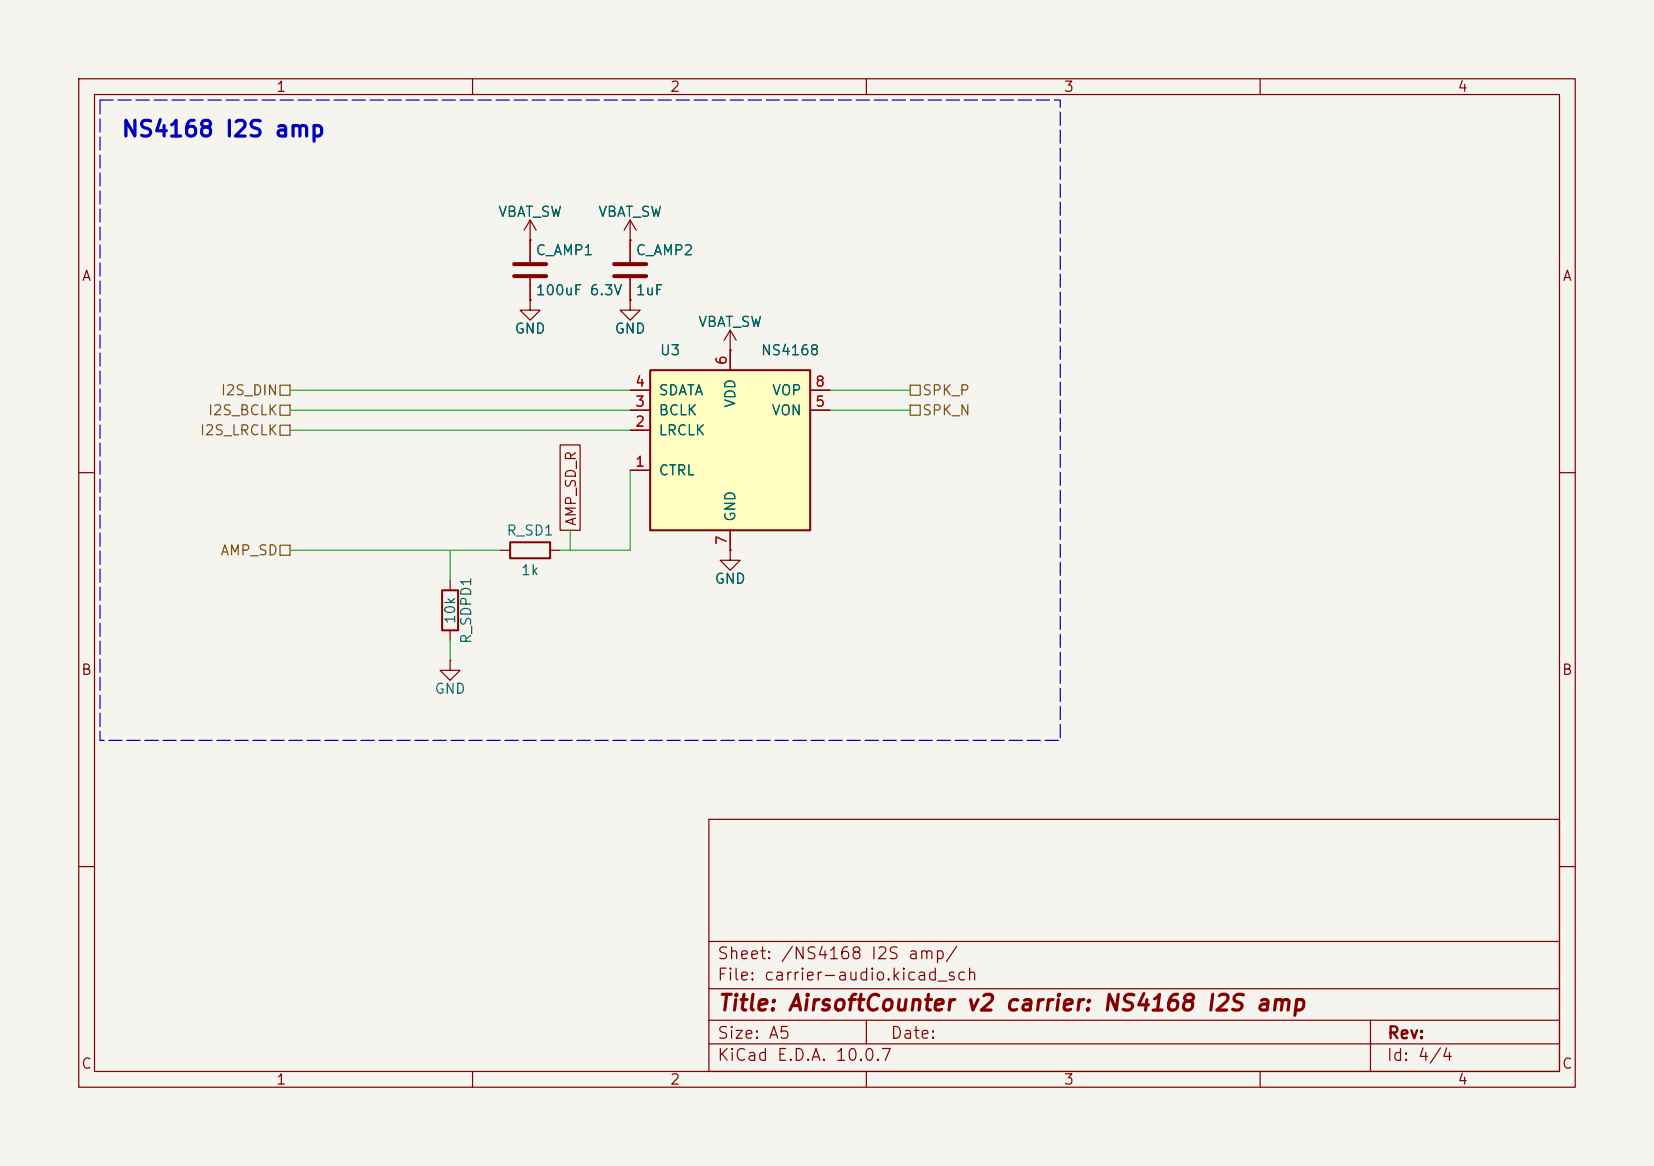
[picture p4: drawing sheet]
(kicad_sch
 (version 20260306)
 (generator "eeschema")
 (generator_version "10.0")
 (paper "A5")
 (title_block
  (title "AirsoftCounter v2 carrier: NS4168 I2S amp"))
 (lib_symbols
  (symbol "Device:C"
   (pin_numbers (hide yes))
   (pin_names
    (offset 0.254)) (exclude_from_sim no) (in_bom yes) (on_board yes)
   (in_pos_files yes)
   (duplicate_pin_numbers_are_jumpers no)
   (property "Reference" "C" (at 0.635 2.54 0) (show_name no) (do_not_autoplace no) (effects (font (size 1.27 1.27)) (justify left)))
   (property "Value" "C" (at 0.635 -2.54 0) (show_name no) (do_not_autoplace no) (effects (font (size 1.27 1.27)) (justify left)))
   (property "Footprint" "" (at 0.9652 -3.81 0) (show_name no) (do_not_autoplace no) (hide yes) (effects (font (size 1.27 1.27))))
   (property "Datasheet" "" (at 0 0 0) (show_name no) (do_not_autoplace no) (hide yes) (effects (font (size 1.27 1.27))))
   (property "Description" "Unpolarized capacitor" (at 0 0 0) (show_name no) (do_not_autoplace no) (hide yes) (effects (font (size 1.27 1.27))))
   (symbol "C_0_1"
    (polyline (pts (xy -2.032 0.762) (xy 2.032 0.762)) (stroke (width 0.508) (type default)) (fill (type none)))
    (polyline (pts (xy -2.032 -0.762) (xy 2.032 -0.762)) (stroke (width 0.508) (type default)) (fill (type none))))
   (symbol "C_1_1"
    (pin passive line (at 0 3.81 270) (length 2.794) (name "" (effects (font (size 1.27 1.27)))) (number "1" (effects (font (size 1.27 1.27)))))
    (pin passive line (at 0 -3.81 90) (length 2.794) (name "" (effects (font (size 1.27 1.27)))) (number "2" (effects (font (size 1.27 1.27))))))
   (embedded_fonts no))
  (symbol "Device:R"
   (pin_numbers (hide yes))
   (pin_names
    (offset 0)) (exclude_from_sim no) (in_bom yes) (on_board yes)
   (in_pos_files yes)
   (duplicate_pin_numbers_are_jumpers no)
   (property "Reference" "R" (at 2.032 0 90) (show_name no) (do_not_autoplace no) (effects (font (size 1.27 1.27))))
   (property "Value" "R" (at 0 0 90) (show_name no) (do_not_autoplace no) (effects (font (size 1.27 1.27))))
   (property "Footprint" "" (at -1.778 0 90) (show_name no) (do_not_autoplace no) (hide yes) (effects (font (size 1.27 1.27))))
   (property "Datasheet" "" (at 0 0 0) (show_name no) (do_not_autoplace no) (hide yes) (effects (font (size 1.27 1.27))))
   (property "Description" "Resistor" (at 0 0 0) (show_name no) (do_not_autoplace no) (hide yes) (effects (font (size 1.27 1.27))))
   (symbol "R_0_1"
    (rectangle (start -1.016 -2.54) (end 1.016 2.54) (stroke (width 0.254) (type default)) (fill (type none))))
   (symbol "R_1_1"
    (pin passive line (at 0 3.81 270) (length 1.27) (name "" (effects (font (size 1.27 1.27)))) (number "1" (effects (font (size 1.27 1.27)))))
    (pin passive line (at 0 -3.81 90) (length 1.27) (name "" (effects (font (size 1.27 1.27)))) (number "2" (effects (font (size 1.27 1.27))))))
   (embedded_fonts no))
  (symbol "local:NS4168"
   (pin_names
    (offset 1.016)) (exclude_from_sim no) (in_bom yes) (on_board yes)
   (in_pos_files yes)
   (duplicate_pin_numbers_are_jumpers no)
   (property "Reference" "U" (at -7.62 12.7 0) (show_name no) (do_not_autoplace no) (effects (font (size 1.27 1.27))))
   (property "Value" "NS4168" (at 7.62 12.7 0) (show_name no) (do_not_autoplace no) (effects (font (size 1.27 1.27))))
   (property "Footprint" "Package_SO:HSOP-8-1EP_3.9x4.9mm_P1.27mm_EP2.3x2.3mm_ThermalVias" (at 0 0 0) (show_name no) (do_not_autoplace no) (hide yes) (effects (font (size 1.27 1.27))))
   (property "Datasheet" "https://www.lcsc.com/datasheet/C910588.pdf" (at 0 0 0) (show_name no) (do_not_autoplace no) (hide yes) (effects (font (size 1.27 1.27))))
   (property "Description" "I2S mono class-D amp, 2.5 W, eSOP-8; CTRL: <0.4 V off, 0.9-1.15 V left, >1.5 V right" (at 0 0 0) (show_name no) (do_not_autoplace no) (hide yes) (effects (font (size 1.27 1.27))))
   (symbol "NS4168_0_1"
    (rectangle (start -10.16 10.16) (end 10.16 -10.16) (stroke (width 0.254) (type default)) (fill (type background))))
   (symbol "NS4168_1_1"
    (pin input line (at -12.7 -2.54 0) (length 2.54) (name "CTRL" (effects (font (size 1.27 1.27)))) (number "1" (effects (font (size 1.27 1.27)))))
    (pin input line (at -12.7 2.54 0) (length 2.54) (name "LRCLK" (effects (font (size 1.27 1.27)))) (number "2" (effects (font (size 1.27 1.27)))))
    (pin input line (at -12.7 5.08 0) (length 2.54) (name "BCLK" (effects (font (size 1.27 1.27)))) (number "3" (effects (font (size 1.27 1.27)))))
    (pin input line (at -12.7 7.62 0) (length 2.54) (name "SDATA" (effects (font (size 1.27 1.27)))) (number "4" (effects (font (size 1.27 1.27)))))
    (pin output line (at 12.7 5.08 180) (length 2.54) (name "VON" (effects (font (size 1.27 1.27)))) (number "5" (effects (font (size 1.27 1.27)))))
    (pin power_in line (at 0 12.7 270) (length 2.54) (name "VDD" (effects (font (size 1.27 1.27)))) (number "6" (effects (font (size 1.27 1.27)))))
    (pin power_in line (at 0 -12.7 90) (length 2.54) (name "GND" (effects (font (size 1.27 1.27)))) (number "7" (effects (font (size 1.27 1.27)))))
    (pin output line (at 12.7 7.62 180) (length 2.54) (name "VOP" (effects (font (size 1.27 1.27)))) (number "8" (effects (font (size 1.27 1.27)))))
    (pin passive line (at 0 -12.7 90) (length 2.54) (hide yes) (name "EP" (effects (font (size 1.27 1.27)))) (number "9" (effects (font (size 1.27 1.27))))))
   (embedded_fonts no))
  (symbol "power:+BATT"
   (power global)
   (pin_numbers (hide yes))
   (pin_names
    (offset 0) (hide yes)) (exclude_from_sim no) (in_bom yes) (on_board yes)
   (in_pos_files yes)
   (duplicate_pin_numbers_are_jumpers no)
   (property "Reference" "#PWR" (at 0 -3.81 0) (show_name no) (do_not_autoplace no) (hide yes) (effects (font (size 1.27 1.27))))
   (property "Value" "+BATT" (at 0 3.556 0) (show_name no) (do_not_autoplace no) (effects (font (size 1.27 1.27))))
   (property "Footprint" "" (at 0 0 0) (show_name no) (do_not_autoplace no) (hide yes) (effects (font (size 1.27 1.27))))
   (property "Datasheet" "" (at 0 0 0) (show_name no) (do_not_autoplace no) (hide yes) (effects (font (size 1.27 1.27))))
   (property "Description" "Power symbol creates a global label with name \"+BATT\"" (at 0 0 0) (show_name no) (do_not_autoplace no) (hide yes) (effects (font (size 1.27 1.27))))
   (symbol "+BATT_0_1"
    (polyline (pts (xy -0.762 1.27) (xy 0 2.54)) (stroke (width 0) (type default)) (fill (type none)))
    (polyline (pts (xy 0 2.54) (xy 0.762 1.27)) (stroke (width 0) (type default)) (fill (type none)))
    (polyline (pts (xy 0 0) (xy 0 2.54)) (stroke (width 0) (type default)) (fill (type none))))
   (symbol "+BATT_1_1"
    (pin power_in line (at 0 0 90) (length 0) (name "" (effects (font (size 1.27 1.27)))) (number "1" (effects (font (size 1.27 1.27))))))
   (embedded_fonts no))
  (symbol "power:GND"
   (power global)
   (pin_numbers (hide yes))
   (pin_names
    (offset 0) (hide yes)) (exclude_from_sim no) (in_bom yes) (on_board yes)
   (in_pos_files yes)
   (duplicate_pin_numbers_are_jumpers no)
   (property "Reference" "#PWR" (at 0 -6.35 0) (show_name no) (do_not_autoplace no) (hide yes) (effects (font (size 1.27 1.27))))
   (property "Value" "GND" (at 0 -3.81 0) (show_name no) (do_not_autoplace no) (effects (font (size 1.27 1.27))))
   (property "Footprint" "" (at 0 0 0) (show_name no) (do_not_autoplace no) (hide yes) (effects (font (size 1.27 1.27))))
   (property "Datasheet" "" (at 0 0 0) (show_name no) (do_not_autoplace no) (hide yes) (effects (font (size 1.27 1.27))))
   (property "Description" "Power symbol creates a global label with name \"GND\" , ground" (at 0 0 0) (show_name no) (do_not_autoplace no) (hide yes) (effects (font (size 1.27 1.27))))
   (symbol "GND_0_1"
    (polyline (pts (xy 0 0) (xy 0 -1.27) (xy 1.27 -1.27) (xy 0 -2.54) (xy -1.27 -1.27) (xy 0 -1.27)) (stroke (width 0) (type default)) (fill (type none))))
   (symbol "GND_1_1"
    (pin power_in line (at 0 0 270) (length 0) (name "" (effects (font (size 1.27 1.27)))) (number "1" (effects (font (size 1.27 1.27))))))
   (embedded_fonts no)))
 (rectangle
  (start 12.7 12.7)
  (end 134.62 93.98)
  (stroke (width 0) (type dash))
  (fill (type none)))
 (text "NS4168 I2S amp"
  (exclude_from_sim no)
  (at 15.24 17.78 0)
  (effects (font (size 2 2)
    (bold yes)) (justify left bottom)))
 (junction
  (at 72.39 69.85)
  (diameter 0)
  (color 0 0 0 0))
 (junction
  (at 57.15 69.85)
  (diameter 0)
  (color 0 0 0 0))
 (wire
  (pts (xy 80.01 59.69) (xy 80.01 69.85))
  (stroke (width 0) (type default)))
 (wire
  (pts (xy 36.83 49.53) (xy 80.01 49.53))
  (stroke (width 0) (type default)))
 (wire
  (pts (xy 105.41 49.53) (xy 115.57 49.53))
  (stroke (width 0) (type default)))
 (wire
  (pts (xy 72.39 69.85) (xy 80.01 69.85))
  (stroke (width 0) (type default)))
 (wire
  (pts (xy 72.39 67.31) (xy 72.39 69.85))
  (stroke (width 0) (type default)))
 (wire
  (pts (xy 105.41 52.07) (xy 115.57 52.07))
  (stroke (width 0) (type default)))
 (wire
  (pts (xy 36.83 54.61) (xy 80.01 54.61))
  (stroke (width 0) (type default)))
 (wire
  (pts (xy 57.15 69.85) (xy 57.15 73.66))
  (stroke (width 0) (type default)))
 (wire
  (pts (xy 57.15 69.85) (xy 63.5 69.85))
  (stroke (width 0) (type default)))
 (wire
  (pts (xy 36.83 52.07) (xy 80.01 52.07))
  (stroke (width 0) (type default)))
 (wire
  (pts (xy 71.12 69.85) (xy 72.39 69.85))
  (stroke (width 0) (type default)))
 (wire
  (pts (xy 57.15 81.28) (xy 57.15 83.82))
  (stroke (width 0) (type default)))
 (wire
  (pts (xy 36.83 69.85) (xy 57.15 69.85))
  (stroke (width 0) (type default)))
 (global_label "AMP_SD_R"
  (shape passive)
  (at 72.39 67.31 90)
  (fields_autoplaced yes)
  (effects (font (size 1.27 1.27)) (justify left))
  (property "Intersheetrefs" "${INTERSHEET_REFS}" (at 72.39 67.31 0) (hide yes) (show_name no) (do_not_autoplace no) (effects (font (size 1.27 1.27)))))
 (hierarchical_label "I2S_LRCLK"
  (shape passive)
  (at 36.83 54.61 180)
  (effects (font (size 1.27 1.27)) (justify right)))
 (hierarchical_label "SPK_N"
  (shape passive)
  (at 115.57 52.07 0)
  (effects (font (size 1.27 1.27)) (justify left)))
 (hierarchical_label "I2S_DIN"
  (shape passive)
  (at 36.83 49.53 180)
  (effects (font (size 1.27 1.27)) (justify right)))
 (hierarchical_label "SPK_P"
  (shape passive)
  (at 115.57 49.53 0)
  (effects (font (size 1.27 1.27)) (justify left)))
 (hierarchical_label "I2S_BCLK"
  (shape passive)
  (at 36.83 52.07 180)
  (effects (font (size 1.27 1.27)) (justify right)))
 (hierarchical_label "AMP_SD"
  (shape passive)
  (at 36.83 69.85 180)
  (effects (font (size 1.27 1.27)) (justify right)))
 (symbol
  (lib_id "power:GND")
  (at 57.15 83.82 0)
  (unit 1)
  (body_style 1)
  (exclude_from_sim no)
  (in_bom no)
  (on_board no)
  (in_pos_files yes)
  (dnp no)
  (property "Reference" "#PWR19" (at 57.15 83.82 0) (hide yes) (show_name no) (do_not_autoplace no) (effects (font (size 1.27 1.27))))
  (property "Value" "GND" (at 57.15 87.42 0) (show_name no) (do_not_autoplace no) (effects (font (size 1.27 1.27))))
  (property "Footprint" "" (at 57.15 83.82 0) (hide yes) (show_name no) (do_not_autoplace no) (effects (font (size 1.27 1.27))))
  (property "Datasheet" "" (at 57.15 83.82 0) (hide yes) (show_name no) (do_not_autoplace no) (effects (font (size 1.27 1.27))))
  (property "Description" "" (at 57.15 83.82 0) (hide yes) (show_name no) (do_not_autoplace no) (effects (font (size 1.27 1.27))))
  (pin "1"))
 (symbol
  (lib_id "Device:C")
  (at 80.01 34.29 0)
  (unit 1)
  (body_style 1)
  (exclude_from_sim no)
  (in_bom yes)
  (on_board yes)
  (in_pos_files yes)
  (dnp no)
  (property "Reference" "C_AMP2" (at 80.645 31.75 0) (show_name no) (do_not_autoplace no) (effects (font (size 1.27 1.27)) (justify left)))
  (property "Value" "1uF" (at 80.645 36.83 0) (show_name no) (do_not_autoplace no) (effects (font (size 1.27 1.27)) (justify left)))
  (property "Footprint" "Capacitor_SMD:C_0805_2012Metric_Pad1.18x1.45mm_HandSolder" (at 80.9752 38.1 0) (hide yes) (show_name no) (do_not_autoplace no) (effects (font (size 1.27 1.27))))
  (property "Datasheet" "" (at 80.01 34.29 0) (hide yes) (show_name no) (do_not_autoplace no) (effects (font (size 1.27 1.27))))
  (property "Description" "Unpolarized capacitor" (at 80.01 34.29 0) (hide yes) (show_name no) (do_not_autoplace no) (effects (font (size 1.27 1.27))))
  (pin "1")
  (pin "2"))
 (symbol
  (lib_id "power:+BATT")
  (at 80.01 30.48 0)
  (unit 1)
  (body_style 1)
  (exclude_from_sim no)
  (in_bom no)
  (on_board no)
  (in_pos_files yes)
  (dnp no)
  (property "Reference" "#PWR21" (at 80.01 30.48 0) (hide yes) (show_name no) (do_not_autoplace no) (effects (font (size 1.27 1.27))))
  (property "Value" "VBAT_SW" (at 80.01 26.88 0) (show_name no) (do_not_autoplace no) (effects (font (size 1.27 1.27))))
  (property "Footprint" "" (at 80.01 30.48 0) (hide yes) (show_name no) (do_not_autoplace no) (effects (font (size 1.27 1.27))))
  (property "Datasheet" "" (at 80.01 30.48 0) (hide yes) (show_name no) (do_not_autoplace no) (effects (font (size 1.27 1.27))))
  (property "Description" "" (at 80.01 30.48 0) (hide yes) (show_name no) (do_not_autoplace no) (effects (font (size 1.27 1.27))))
  (pin "1"))
 (symbol
  (lib_id "power:GND")
  (at 80.01 38.1 0)
  (unit 1)
  (body_style 1)
  (exclude_from_sim no)
  (in_bom no)
  (on_board no)
  (in_pos_files yes)
  (dnp no)
  (property "Reference" "#PWR17" (at 80.01 38.1 0) (hide yes) (show_name no) (do_not_autoplace no) (effects (font (size 1.27 1.27))))
  (property "Value" "GND" (at 80.01 41.7 0) (show_name no) (do_not_autoplace no) (effects (font (size 1.27 1.27))))
  (property "Footprint" "" (at 80.01 38.1 0) (hide yes) (show_name no) (do_not_autoplace no) (effects (font (size 1.27 1.27))))
  (property "Datasheet" "" (at 80.01 38.1 0) (hide yes) (show_name no) (do_not_autoplace no) (effects (font (size 1.27 1.27))))
  (property "Description" "" (at 80.01 38.1 0) (hide yes) (show_name no) (do_not_autoplace no) (effects (font (size 1.27 1.27))))
  (pin "1"))
 (symbol
  (lib_id "Device:R")
  (at 57.15 77.47 0)
  (unit 1)
  (body_style 1)
  (exclude_from_sim no)
  (in_bom yes)
  (on_board yes)
  (in_pos_files yes)
  (dnp no)
  (property "Reference" "R_SDPD1" (at 59.182 77.47 90) (show_name no) (do_not_autoplace no) (effects (font (size 1.27 1.27))))
  (property "Value" "10k" (at 57.15 77.47 90) (show_name no) (do_not_autoplace no) (effects (font (size 1.27 1.27))))
  (property "Footprint" "Resistor_SMD:R_0805_2012Metric_Pad1.20x1.40mm_HandSolder" (at 55.372 77.47 90) (hide yes) (show_name no) (do_not_autoplace no) (effects (font (size 1.27 1.27))))
  (property "Datasheet" "" (at 57.15 77.47 0) (hide yes) (show_name no) (do_not_autoplace no) (effects (font (size 1.27 1.27))))
  (property "Description" "Resistor" (at 57.15 77.47 0) (hide yes) (show_name no) (do_not_autoplace no) (effects (font (size 1.27 1.27))))
  (pin "1")
  (pin "2"))
 (symbol
  (lib_id "Device:R")
  (at 67.31 69.85 90)
  (unit 1)
  (body_style 1)
  (exclude_from_sim no)
  (in_bom yes)
  (on_board yes)
  (in_pos_files yes)
  (dnp no)
  (property "Reference" "R_SD1" (at 67.31 67.334 270) (show_name no) (do_not_autoplace no) (effects (font (size 1.27 1.27))))
  (property "Value" "1k" (at 67.31 72.366 270) (show_name no) (do_not_autoplace no) (effects (font (size 1.27 1.27))))
  (property "Footprint" "Resistor_SMD:R_0805_2012Metric_Pad1.20x1.40mm_HandSolder" (at 67.31 71.628 90) (hide yes) (show_name no) (do_not_autoplace no) (effects (font (size 1.27 1.27))))
  (property "Datasheet" "" (at 67.31 69.85 0) (hide yes) (show_name no) (do_not_autoplace no) (effects (font (size 1.27 1.27))))
  (property "Description" "Resistor" (at 67.31 69.85 0) (hide yes) (show_name no) (do_not_autoplace no) (effects (font (size 1.27 1.27))))
  (pin "1")
  (pin "2"))
 (symbol
  (lib_id "power:+BATT")
  (at 92.71 44.45 0)
  (unit 1)
  (body_style 1)
  (exclude_from_sim no)
  (in_bom no)
  (on_board no)
  (in_pos_files yes)
  (dnp no)
  (property "Reference" "#PWR22" (at 92.71 44.45 0) (hide yes) (show_name no) (do_not_autoplace no) (effects (font (size 1.27 1.27))))
  (property "Value" "VBAT_SW" (at 92.71 40.85 0) (show_name no) (do_not_autoplace no) (effects (font (size 1.27 1.27))))
  (property "Footprint" "" (at 92.71 44.45 0) (hide yes) (show_name no) (do_not_autoplace no) (effects (font (size 1.27 1.27))))
  (property "Datasheet" "" (at 92.71 44.45 0) (hide yes) (show_name no) (do_not_autoplace no) (effects (font (size 1.27 1.27))))
  (property "Description" "" (at 92.71 44.45 0) (hide yes) (show_name no) (do_not_autoplace no) (effects (font (size 1.27 1.27))))
  (pin "1"))
 (symbol
  (lib_id "power:GND")
  (at 67.31 38.1 0)
  (unit 1)
  (body_style 1)
  (exclude_from_sim no)
  (in_bom no)
  (on_board no)
  (in_pos_files yes)
  (dnp no)
  (property "Reference" "#PWR16" (at 67.31 38.1 0) (hide yes) (show_name no) (do_not_autoplace no) (effects (font (size 1.27 1.27))))
  (property "Value" "GND" (at 67.31 41.7 0) (show_name no) (do_not_autoplace no) (effects (font (size 1.27 1.27))))
  (property "Footprint" "" (at 67.31 38.1 0) (hide yes) (show_name no) (do_not_autoplace no) (effects (font (size 1.27 1.27))))
  (property "Datasheet" "" (at 67.31 38.1 0) (hide yes) (show_name no) (do_not_autoplace no) (effects (font (size 1.27 1.27))))
  (property "Description" "" (at 67.31 38.1 0) (hide yes) (show_name no) (do_not_autoplace no) (effects (font (size 1.27 1.27))))
  (pin "1"))
 (symbol
  (lib_id "power:+BATT")
  (at 67.31 30.48 0)
  (unit 1)
  (body_style 1)
  (exclude_from_sim no)
  (in_bom no)
  (on_board no)
  (in_pos_files yes)
  (dnp no)
  (property "Reference" "#PWR20" (at 67.31 30.48 0) (hide yes) (show_name no) (do_not_autoplace no) (effects (font (size 1.27 1.27))))
  (property "Value" "VBAT_SW" (at 67.31 26.88 0) (show_name no) (do_not_autoplace no) (effects (font (size 1.27 1.27))))
  (property "Footprint" "" (at 67.31 30.48 0) (hide yes) (show_name no) (do_not_autoplace no) (effects (font (size 1.27 1.27))))
  (property "Datasheet" "" (at 67.31 30.48 0) (hide yes) (show_name no) (do_not_autoplace no) (effects (font (size 1.27 1.27))))
  (property "Description" "" (at 67.31 30.48 0) (hide yes) (show_name no) (do_not_autoplace no) (effects (font (size 1.27 1.27))))
  (pin "1"))
 (symbol
  (lib_id "power:GND")
  (at 92.71 69.85 0)
  (unit 1)
  (body_style 1)
  (exclude_from_sim no)
  (in_bom no)
  (on_board no)
  (in_pos_files yes)
  (dnp no)
  (property "Reference" "#PWR18" (at 92.71 69.85 0) (hide yes) (show_name no) (do_not_autoplace no) (effects (font (size 1.27 1.27))))
  (property "Value" "GND" (at 92.71 73.45 0) (show_name no) (do_not_autoplace no) (effects (font (size 1.27 1.27))))
  (property "Footprint" "" (at 92.71 69.85 0) (hide yes) (show_name no) (do_not_autoplace no) (effects (font (size 1.27 1.27))))
  (property "Datasheet" "" (at 92.71 69.85 0) (hide yes) (show_name no) (do_not_autoplace no) (effects (font (size 1.27 1.27))))
  (property "Description" "" (at 92.71 69.85 0) (hide yes) (show_name no) (do_not_autoplace no) (effects (font (size 1.27 1.27))))
  (pin "1"))
 (symbol
  (lib_id "Device:C")
  (at 67.31 34.29 0)
  (unit 1)
  (body_style 1)
  (exclude_from_sim no)
  (in_bom yes)
  (on_board yes)
  (in_pos_files yes)
  (dnp no)
  (property "Reference" "C_AMP1" (at 67.945 31.75 0) (show_name no) (do_not_autoplace no) (effects (font (size 1.27 1.27)) (justify left)))
  (property "Value" "100uF 6.3V" (at 67.945 36.83 0) (show_name no) (do_not_autoplace no) (effects (font (size 1.27 1.27)) (justify left)))
  (property "Footprint" "Capacitor_SMD:C_1206_3216Metric_Pad1.33x1.80mm_HandSolder" (at 68.2752 38.1 0) (hide yes) (show_name no) (do_not_autoplace no) (effects (font (size 1.27 1.27))))
  (property "Datasheet" "" (at 67.31 34.29 0) (hide yes) (show_name no) (do_not_autoplace no) (effects (font (size 1.27 1.27))))
  (property "Description" "Unpolarized capacitor" (at 67.31 34.29 0) (hide yes) (show_name no) (do_not_autoplace no) (effects (font (size 1.27 1.27))))
  (pin "1")
  (pin "2"))
 (symbol
  (lib_id "local:NS4168")
  (at 92.71 57.15 0)
  (unit 1)
  (body_style 1)
  (exclude_from_sim no)
  (in_bom yes)
  (on_board yes)
  (in_pos_files yes)
  (dnp no)
  (property "Reference" "U3" (at 85.09 44.45 0) (show_name no) (do_not_autoplace no) (effects (font (size 1.27 1.27))))
  (property "Value" "NS4168" (at 100.33 44.45 0) (show_name no) (do_not_autoplace no) (effects (font (size 1.27 1.27))))
  (property "Footprint" "Package_SO:HSOP-8-1EP_3.9x4.9mm_P1.27mm_EP2.3x2.3mm_ThermalVias" (at 92.71 57.15 0) (hide yes) (show_name no) (do_not_autoplace no) (effects (font (size 1.27 1.27))))
  (property "Datasheet" "https://www.lcsc.com/datasheet/C910588.pdf" (at 92.71 57.15 0) (hide yes) (show_name no) (do_not_autoplace no) (effects (font (size 1.27 1.27))))
  (property "Description" "I2S mono class-D amp, 2.5 W, eSOP-8; CTRL: <0.4 V off, 0.9-1.15 V left, >1.5 V right" (at 92.71 57.15 0) (hide yes) (show_name no) (do_not_autoplace no) (effects (font (size 1.27 1.27))))
  (pin "4")
  (pin "3")
  (pin "2")
  (pin "1")
  (pin "6")
  (pin "7")
  (pin "9")
  (pin "8")
  (pin "5")))
